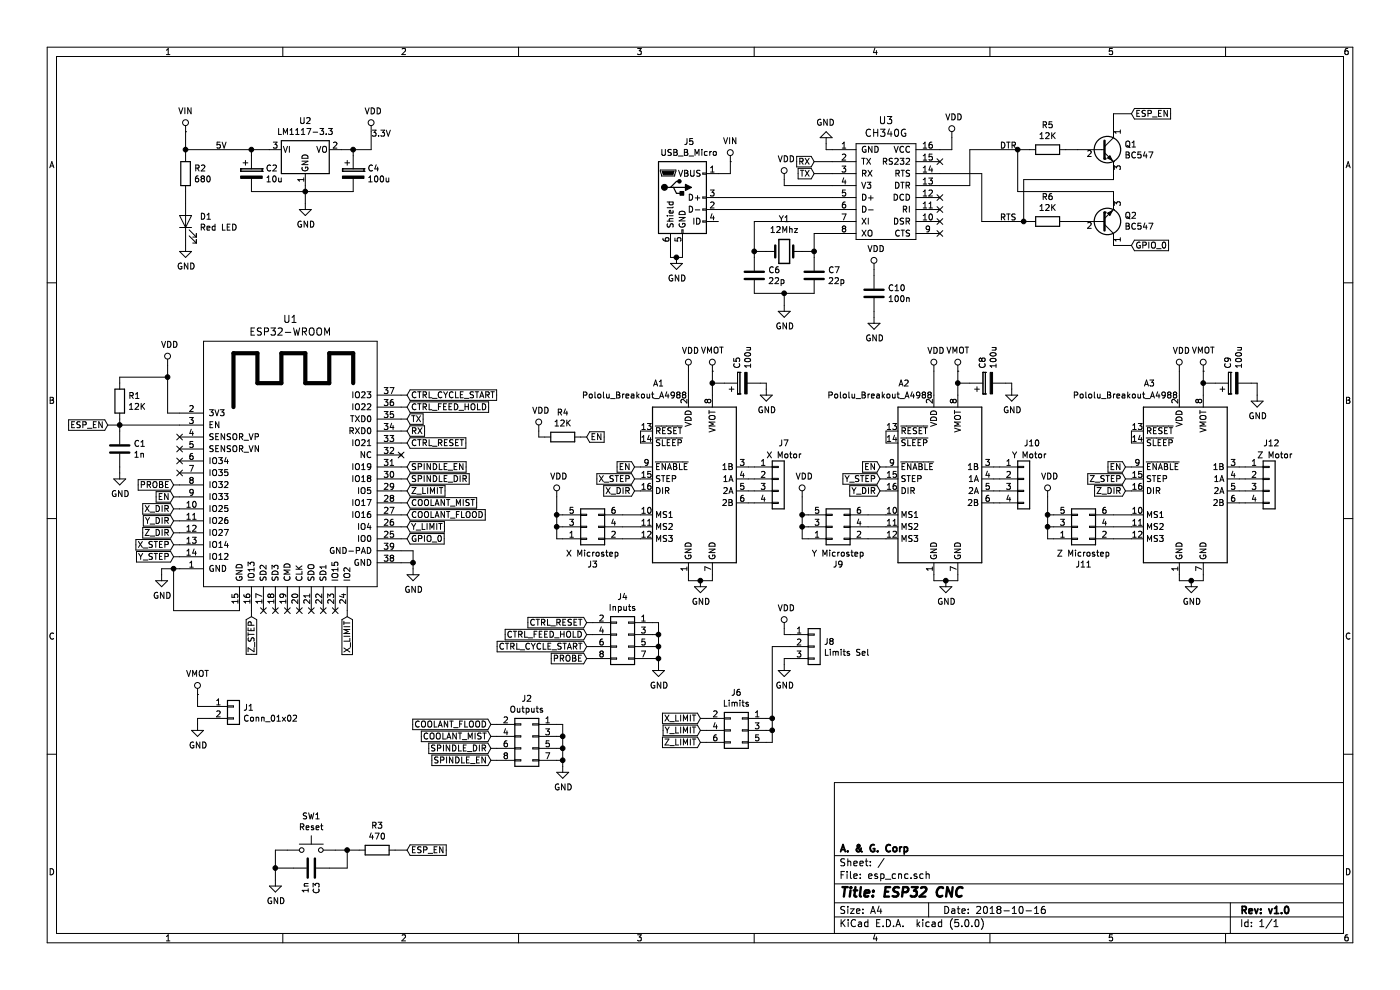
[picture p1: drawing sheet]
EESchema Schematic File Version 4
LIBS:esp_cnc-cache
EELAYER 26 0
EELAYER END
$Descr A4 11693 8268
encoding utf-8
Sheet 1 1
Title "ESP32 CNC"
Date "2018-10-16"
Rev "v1.0"
Comp "A. & G. Corp"
Comment1 ""
Comment2 ""
Comment3 ""
Comment4 ""
$EndDescr
$Comp
L ESP32:ESP32-WROOM U1
U 1 1
P 2450 4050
F 0 "U1" H 2425 5437 60  0000 C CNN
F 1 "ESP32-WROOM" H 2425 5331 60  0000 C CNN
F 2 "RF_Module:ESP32-WROOM-32_LARGE_PADS" H 2800 5400 60  0001 C CNN
F 3 "" H 2000 4500 60  0001 C CNN
	1    2450 4050
	1    0    0    -1  
$EndComp
$Comp
L Transistor_BJT:BC547 Q1
U 1 1
P 9200 1250
F 0 "Q1" H 9391 1296 50  0000 L CNN
F 1 "BC547" H 9391 1205 50  0000 L CNN
F 2 "Package_TO_SOT_THT:TO-92_Inline" H 9400 1175 50  0001 L CIN
F 3 "http://www.fairchildsemi.com/ds/BC/BC547.pdf" H 9200 1250 50  0001 L CNN
	1    9200 1250
	1    0    0    -1  
$EndComp
$Comp
L Transistor_BJT:BC547 Q2
U 1 1
P 9200 1850
F 0 "Q2" H 9391 1804 50  0000 L CNN
F 1 "BC547" H 9391 1895 50  0000 L CNN
F 2 "Package_TO_SOT_THT:TO-92_Inline" H 9400 1775 50  0001 L CIN
F 3 "http://www.fairchildsemi.com/ds/BC/BC547.pdf" H 9200 1850 50  0001 L CNN
	1    9200 1850
	1    0    0    1   
$EndComp
Wire Wire Line
	9300 1050 9300 950 
$Comp
L Device:R R5
U 1 1
P 8750 1250
F 0 "R5" V 8543 1250 50  0000 C CNN
F 1 "12K" V 8634 1250 50  0000 C CNN
F 2 "Resistor_THT:R_Axial_DIN0207_L6.3mm_D2.5mm_P10.16mm_Horizontal" V 8680 1250 50  0001 C CNN
F 3 "~" H 8750 1250 50  0001 C CNN
	1    8750 1250
	0    1    1    0   
$EndComp
$Comp
L Device:R R6
U 1 1
P 8750 1850
F 0 "R6" V 8543 1850 50  0000 C CNN
F 1 "12K" V 8634 1850 50  0000 C CNN
F 2 "Resistor_THT:R_Axial_DIN0207_L6.3mm_D2.5mm_P10.16mm_Horizontal" V 8680 1850 50  0001 C CNN
F 3 "~" H 8750 1850 50  0001 C CNN
	1    8750 1850
	0    1    1    0   
$EndComp
Wire Wire Line
	8900 1250 9000 1250
Wire Wire Line
	8600 1250 8500 1250
Wire Wire Line
	8500 1250 8500 1600
Wire Wire Line
	8500 1600 9300 1600
Wire Wire Line
	9300 1600 9300 1650
Connection ~ 8500 1250
Wire Wire Line
	9300 1450 9300 1500
Wire Wire Line
	9300 1500 8550 1500
Wire Wire Line
	8550 1500 8550 1850
Wire Wire Line
	8550 1850 8600 1850
Connection ~ 8550 1850
Text Label 8350 1850 0    50   ~ 0
RTS
Text Label 8350 1250 0    50   ~ 0
DTR
Wire Wire Line
	8900 1850 9000 1850
$Comp
L ch34x:CH340G U3
U 1 1
P 7400 1600
F 0 "U3" H 7400 2197 60  0000 C CNN
F 1 "CH340G" H 7400 2091 60  0000 C CNN
F 2 "Package_SO:SOP-16_4.4x10.4mm_P1.27mm" H 7500 1400 60  0001 C CNN
F 3 "" H 7500 1400 60  0000 C CNN
	1    7400 1600
	1    0    0    -1  
$EndComp
Wire Wire Line
	7850 1450 8200 1450
Wire Wire Line
	8200 1450 8200 1850
Wire Wire Line
	8200 1850 8550 1850
Wire Wire Line
	7850 1550 8100 1550
Wire Wire Line
	8100 1550 8100 1250
Wire Wire Line
	8100 1250 8500 1250
$Comp
L Device:Crystal Y1
U 1 1
P 6550 2100
F 0 "Y1" H 6550 1832 50  0000 C CNN
F 1 "12Mhz" H 6550 1923 50  0000 C CNN
F 2 "Crystal:Crystal_HC49-U_Vertical" H 6550 2100 50  0001 C CNN
F 3 "~" H 6550 2100 50  0001 C CNN
	1    6550 2100
	-1   0    0    1   
$EndComp
$Comp
L Device:C C6
U 1 1
P 6300 2300
F 0 "C6" H 6415 2346 50  0000 L CNN
F 1 "22p" H 6415 2255 50  0000 L CNN
F 2 "Capacitor_THT:C_Disc_D5.0mm_W2.5mm_P5.00mm" H 6338 2150 50  0001 C CNN
F 3 "~" H 6300 2300 50  0001 C CNN
	1    6300 2300
	1    0    0    -1  
$EndComp
$Comp
L Device:C C7
U 1 1
P 6800 2300
F 0 "C7" H 6915 2346 50  0000 L CNN
F 1 "22p" H 6915 2255 50  0000 L CNN
F 2 "Capacitor_THT:C_Disc_D5.0mm_W2.5mm_P5.00mm" H 6838 2150 50  0001 C CNN
F 3 "~" H 6800 2300 50  0001 C CNN
	1    6800 2300
	1    0    0    -1  
$EndComp
$Comp
L power:GND #PWR023
U 1 1
P 6550 2550
F 0 "#PWR023" H 6550 2300 50  0001 C CNN
F 1 "GND" H 6555 2377 50  0000 C CNN
F 2 "" H 6550 2550 50  0001 C CNN
F 3 "" H 6550 2550 50  0001 C CNN
	1    6550 2550
	1    0    0    -1  
$EndComp
Wire Wire Line
	6800 1950 6950 1950
Wire Wire Line
	6300 1850 6300 2100
Wire Wire Line
	6300 2450 6550 2450
Wire Wire Line
	6550 2450 6550 2550
Wire Wire Line
	6550 2450 6800 2450
Connection ~ 6550 2450
Wire Wire Line
	6800 1950 6800 2100
Wire Wire Line
	6300 1850 6950 1850
Wire Wire Line
	6300 2100 6400 2100
Connection ~ 6300 2100
Wire Wire Line
	6300 2100 6300 2150
Wire Wire Line
	6700 2100 6800 2100
Connection ~ 6800 2100
Wire Wire Line
	6800 2100 6800 2150
Text GLabel 6800 1450 0    50   Input ~ 0
TX
Text GLabel 6800 1350 0    50   Input ~ 0
RX
$Comp
L power:GND #PWR027
U 1 1
P 6900 1200
F 0 "#PWR027" H 6900 950 50  0001 C CNN
F 1 "GND" H 6905 1027 50  0000 C CNN
F 2 "" H 6900 1200 50  0001 C CNN
F 3 "" H 6900 1200 50  0001 C CNN
	1    6900 1200
	-1   0    0    1   
$EndComp
Wire Wire Line
	6900 1200 6900 1250
Wire Wire Line
	6900 1250 6950 1250
Wire Wire Line
	6000 1750 6950 1750
Wire Wire Line
	6950 1650 6000 1650
Wire Wire Line
	7850 1250 7950 1250
Wire Wire Line
	7950 1250 7950 1150
$Comp
L Regulator_Linear:LM1117-3.3 U2
U 1 1
P 2550 1250
F 0 "U2" H 2550 1492 50  0000 C CNN
F 1 "LM1117-3.3" H 2550 1401 50  0000 C CNN
F 2 "Package_TO_SOT_THT:TO-220-3_Horizontal_TabDown" H 2550 1250 50  0001 C CNN
F 3 "http://www.ti.com/lit/ds/symlink/lm1117.pdf" H 2550 1250 50  0001 C CNN
	1    2550 1250
	1    0    0    -1  
$EndComp
$Comp
L Device:CP C4
U 1 1
P 2950 1450
F 0 "C4" H 3068 1496 50  0000 L CNN
F 1 "100u" H 3068 1405 50  0000 L CNN
F 2 "Capacitor_THT:CP_Radial_D8.0mm_P3.50mm" H 2988 1300 50  0001 C CNN
F 3 "~" H 2950 1450 50  0001 C CNN
	1    2950 1450
	1    0    0    -1  
$EndComp
$Comp
L Device:CP C2
U 1 1
P 2100 1450
F 0 "C2" H 2218 1496 50  0000 L CNN
F 1 "10u" H 2218 1405 50  0000 L CNN
F 2 "Capacitor_THT:CP_Radial_D5.0mm_P2.00mm" H 2138 1300 50  0001 C CNN
F 3 "~" H 2100 1450 50  0001 C CNN
	1    2100 1450
	1    0    0    -1  
$EndComp
$Comp
L power:GND #PWR09
U 1 1
P 2550 1700
F 0 "#PWR09" H 2550 1450 50  0001 C CNN
F 1 "GND" H 2555 1527 50  0000 C CNN
F 2 "" H 2550 1700 50  0001 C CNN
F 3 "" H 2550 1700 50  0001 C CNN
	1    2550 1700
	1    0    0    -1  
$EndComp
Wire Wire Line
	2100 1250 2100 1300
Connection ~ 2100 1250
Wire Wire Line
	2100 1250 2250 1250
Wire Wire Line
	2100 1600 2550 1600
Wire Wire Line
	2550 1600 2550 1550
Wire Wire Line
	2550 1600 2550 1700
Connection ~ 2550 1600
Wire Wire Line
	2550 1600 2950 1600
Wire Wire Line
	2850 1250 2950 1250
Wire Wire Line
	2950 1250 2950 1300
Wire Wire Line
	2950 1250 3100 1250
Connection ~ 2950 1250
NoConn ~ 7850 1650
NoConn ~ 7850 1750
NoConn ~ 7850 1850
NoConn ~ 7850 1950
NoConn ~ 7850 1350
$Comp
L Driver_Motor:Pololu_Breakout_A4988 A1
U 1 1
P 5750 4000
F 0 "A1" H 5500 4800 50  0000 C CNN
F 1 "Pololu_Breakout_A4988" H 5300 4700 50  0000 C CNN
F 2 "Module:Pololu_Breakout-16_15.2x20.3mm" H 6025 3250 50  0001 L CNN
F 3 "https://www.pololu.com/product/2980/pictures" H 5850 3700 50  0001 C CNN
	1    5750 4000
	1    0    0    -1  
$EndComp
Wire Wire Line
	1400 3450 1500 3450
Text GLabel 9450 2050 2    50   Input ~ 0
GPIO_0
Wire Wire Line
	9300 950  9450 950 
Wire Wire Line
	9300 2050 9450 2050
Text GLabel 3400 4500 2    50   Input ~ 0
GPIO_0
Text GLabel 900  3550 0    50   Input ~ 0
ESP_EN
$Comp
L power:GND #PWR02
U 1 1
P 1350 4800
F 0 "#PWR02" H 1350 4550 50  0001 C CNN
F 1 "GND" H 1355 4627 50  0000 C CNN
F 2 "" H 1350 4800 50  0001 C CNN
F 3 "" H 1350 4800 50  0001 C CNN
	1    1350 4800
	1    0    0    -1  
$EndComp
Wire Wire Line
	1350 4800 1350 4750
Wire Wire Line
	1450 5100 2000 5100
$Comp
L power:GND #PWR011
U 1 1
P 3450 4750
F 0 "#PWR011" H 3450 4500 50  0001 C CNN
F 1 "GND" H 3455 4577 50  0000 C CNN
F 2 "" H 3450 4750 50  0001 C CNN
F 3 "" H 3450 4750 50  0001 C CNN
	1    3450 4750
	1    0    0    -1  
$EndComp
Wire Wire Line
	3350 4700 3450 4700
Wire Wire Line
	3450 4700 3450 4750
Wire Wire Line
	3350 4600 3450 4600
Wire Wire Line
	3450 4600 3450 4700
Connection ~ 3450 4700
NoConn ~ 3350 3800
Wire Wire Line
	6800 1350 6950 1350
Wire Wire Line
	6950 1450 6800 1450
Text GLabel 3400 3600 2    50   Input ~ 0
RX
Text GLabel 3400 3500 2    50   Input ~ 0
TX
Text GLabel 9450 950  2    50   Input ~ 0
ESP_EN
Text GLabel 5300 3900 0    50   Input ~ 0
EN
$Comp
L Driver_Motor:Pololu_Breakout_A4988 A2
U 1 1
P 7800 4000
F 0 "A2" H 7550 4800 50  0000 C CNN
F 1 "Pololu_Breakout_A4988" H 7350 4700 50  0000 C CNN
F 2 "Module:Pololu_Breakout-16_15.2x20.3mm" H 8075 3250 50  0001 L CNN
F 3 "https://www.pololu.com/product/2980/pictures" H 7900 3700 50  0001 C CNN
	1    7800 4000
	1    0    0    -1  
$EndComp
$Comp
L Driver_Motor:Pololu_Breakout_A4988 A3
U 1 1
P 9850 4000
F 0 "A3" H 9600 4800 50  0000 C CNN
F 1 "Pololu_Breakout_A4988" H 9400 4700 50  0000 C CNN
F 2 "Module:Pololu_Breakout-16_15.2x20.3mm" H 10125 3250 50  0001 L CNN
F 3 "https://www.pololu.com/product/2980/pictures" H 9950 3700 50  0001 C CNN
	1    9850 4000
	1    0    0    -1  
$EndComp
Text GLabel 7350 3900 0    50   Input ~ 0
EN
Text GLabel 9400 3900 0    50   Input ~ 0
EN
$Comp
L power:GND #PWR016
U 1 1
P 5650 2150
F 0 "#PWR016" H 5650 1900 50  0001 C CNN
F 1 "GND" H 5655 1977 50  0000 C CNN
F 2 "" H 5650 2150 50  0001 C CNN
F 3 "" H 5650 2150 50  0001 C CNN
	1    5650 2150
	1    0    0    -1  
$EndComp
Wire Wire Line
	5600 2050 5600 2150
Wire Wire Line
	5600 2150 5650 2150
Wire Wire Line
	5650 2150 5700 2150
Wire Wire Line
	5700 2150 5700 2050
Connection ~ 5650 2150
Wire Wire Line
	5350 3600 5350 3700
Wire Wire Line
	7400 3600 7400 3700
Wire Wire Line
	9450 3600 9450 3700
Wire Wire Line
	4650 4300 4700 4300
Wire Wire Line
	4700 4400 4650 4400
Wire Wire Line
	4650 4400 4650 4300
Connection ~ 4650 4300
Wire Wire Line
	4700 4500 4650 4500
Wire Wire Line
	4650 4500 4650 4400
Connection ~ 4650 4400
$Comp
L power:VDD #PWR013
U 1 1
P 4650 4150
F 0 "#PWR013" H 4650 4000 50  0001 C CNN
F 1 "VDD" H 4667 4323 50  0000 C CNN
F 2 "" H 4650 4150 50  0001 C CNN
F 3 "" H 4650 4150 50  0001 C CNN
	1    4650 4150
	1    0    0    -1  
$EndComp
$Comp
L power:VDD #PWR017
U 1 1
P 5750 3100
F 0 "#PWR017" H 5750 2950 50  0001 C CNN
F 1 "VDD" H 5767 3273 50  0000 C CNN
F 2 "" H 5750 3100 50  0001 C CNN
F 3 "" H 5750 3100 50  0001 C CNN
	1    5750 3100
	1    0    0    -1  
$EndComp
Wire Wire Line
	4650 4150 4650 4300
$Comp
L power:VDD #PWR03
U 1 1
P 1400 3050
F 0 "#PWR03" H 1400 2900 50  0001 C CNN
F 1 "VDD" H 1417 3223 50  0000 C CNN
F 2 "" H 1400 3050 50  0001 C CNN
F 3 "" H 1400 3050 50  0001 C CNN
	1    1400 3050
	1    0    0    -1  
$EndComp
$Comp
L custom:VMOT #PWR019
U 1 1
P 5950 3100
F 0 "#PWR019" H 5950 3040 50  0001 C CNN
F 1 "VMOT" H 5950 3275 50  0000 C CNN
F 2 "" H 5950 3100 50  0001 C CNN
F 3 "" H 5950 3100 50  0001 C CNN
	1    5950 3100
	1    0    0    -1  
$EndComp
Wire Wire Line
	6700 4300 6750 4300
Wire Wire Line
	6750 4400 6700 4400
Wire Wire Line
	6700 4400 6700 4300
Connection ~ 6700 4300
Wire Wire Line
	6750 4500 6700 4500
Wire Wire Line
	6700 4500 6700 4400
Connection ~ 6700 4400
$Comp
L power:VDD #PWR026
U 1 1
P 6700 4150
F 0 "#PWR026" H 6700 4000 50  0001 C CNN
F 1 "VDD" H 6717 4323 50  0000 C CNN
F 2 "" H 6700 4150 50  0001 C CNN
F 3 "" H 6700 4150 50  0001 C CNN
	1    6700 4150
	1    0    0    -1  
$EndComp
Wire Wire Line
	6700 4150 6700 4300
Wire Wire Line
	8750 4300 8800 4300
Wire Wire Line
	8800 4400 8750 4400
Wire Wire Line
	8750 4400 8750 4300
Connection ~ 8750 4300
Wire Wire Line
	8800 4500 8750 4500
Wire Wire Line
	8750 4500 8750 4400
Connection ~ 8750 4400
$Comp
L power:VDD #PWR033
U 1 1
P 8750 4150
F 0 "#PWR033" H 8750 4000 50  0001 C CNN
F 1 "VDD" H 8767 4323 50  0000 C CNN
F 2 "" H 8750 4150 50  0001 C CNN
F 3 "" H 8750 4150 50  0001 C CNN
	1    8750 4150
	1    0    0    -1  
$EndComp
Wire Wire Line
	8750 4150 8750 4300
Text GLabel 5300 4000 0    50   Input ~ 0
X_STEP
Text GLabel 5300 4100 0    50   Input ~ 0
X_DIR
Text GLabel 7350 4000 0    50   Input ~ 0
Y_STEP
Text GLabel 7350 4100 0    50   Input ~ 0
Y_DIR
Text GLabel 9400 4000 0    50   Input ~ 0
Z_STEP
Text GLabel 9400 4100 0    50   Input ~ 0
Z_DIR
Wire Wire Line
	9400 3900 9450 3900
Wire Wire Line
	9450 4000 9400 4000
Wire Wire Line
	9400 4100 9450 4100
Wire Wire Line
	7350 3900 7400 3900
Wire Wire Line
	7350 4000 7400 4000
Wire Wire Line
	7350 4100 7400 4100
Wire Wire Line
	5300 3900 5350 3900
Wire Wire Line
	5300 4000 5350 4000
Wire Wire Line
	5300 4100 5350 4100
$Comp
L Connector_Generic:Conn_01x04 J7
U 1 1
P 6500 4000
F 0 "J7" H 6500 4300 50  0000 L CNN
F 1 "X Motor" H 6400 4200 50  0000 L CNN
F 2 "Connector_PinHeader_2.54mm:PinHeader_1x04_P2.54mm_Vertical" H 6500 4000 50  0001 C CNN
F 3 "~" H 6500 4000 50  0001 C CNN
	1    6500 4000
	1    0    0    -1  
$EndComp
$Comp
L Connector_Generic:Conn_01x04 J10
U 1 1
P 8550 4000
F 0 "J10" H 8550 4300 50  0000 L CNN
F 1 "Y Motor" H 8450 4200 50  0000 L CNN
F 2 "Connector_PinHeader_2.54mm:PinHeader_1x04_P2.54mm_Vertical" H 8550 4000 50  0001 C CNN
F 3 "~" H 8550 4000 50  0001 C CNN
	1    8550 4000
	1    0    0    -1  
$EndComp
$Comp
L Connector_Generic:Conn_01x04 J12
U 1 1
P 10600 4000
F 0 "J12" H 10550 4300 50  0000 L CNN
F 1 "Z Motor" H 10500 4200 50  0000 L CNN
F 2 "Connector_PinHeader_2.54mm:PinHeader_1x04_P2.54mm_Vertical" H 10600 4000 50  0001 C CNN
F 3 "~" H 10600 4000 50  0001 C CNN
	1    10600 4000
	1    0    0    -1  
$EndComp
Wire Wire Line
	6250 3900 6300 3900
Wire Wire Line
	6300 4000 6250 4000
Wire Wire Line
	6250 4100 6300 4100
Wire Wire Line
	6250 4200 6300 4200
Wire Wire Line
	10350 3900 10400 3900
Wire Wire Line
	10400 4000 10350 4000
Wire Wire Line
	10350 4100 10400 4100
Wire Wire Line
	10400 4200 10350 4200
Wire Wire Line
	8300 3900 8350 3900
Wire Wire Line
	8350 4000 8300 4000
Wire Wire Line
	8300 4100 8350 4100
Wire Wire Line
	8350 4200 8300 4200
NoConn ~ 1500 3650
NoConn ~ 1500 3750
NoConn ~ 1500 3850
NoConn ~ 1500 3950
Text GLabel 1450 4050 0    50   Input ~ 0
PROBE
Text GLabel 1450 4150 0    50   Input ~ 0
EN
Text GLabel 1450 4550 0    50   Input ~ 0
X_STEP
Text GLabel 1450 4650 0    50   Input ~ 0
Y_STEP
Text GLabel 2100 5150 3    50   Input ~ 0
Z_STEP
Text GLabel 1450 4250 0    50   Input ~ 0
X_DIR
Text GLabel 1450 4350 0    50   Input ~ 0
Y_DIR
Text GLabel 1450 4450 0    50   Input ~ 0
Z_DIR
Wire Wire Line
	1450 4050 1500 4050
Wire Wire Line
	1500 4150 1450 4150
Wire Wire Line
	1450 4250 1500 4250
Wire Wire Line
	1500 4350 1450 4350
Wire Wire Line
	1450 4450 1500 4450
Wire Wire Line
	1500 4550 1450 4550
Wire Wire Line
	1450 4650 1500 4650
Wire Wire Line
	2100 5150 2100 5100
Text GLabel 2900 5150 3    50   Input ~ 0
X_LIMIT
Text GLabel 3400 4400 2    50   Input ~ 0
Y_LIMIT
Text GLabel 3400 4100 2    50   Input ~ 0
Z_LIMIT
Text GLabel 3400 4000 2    50   Input ~ 0
SPINDLE_DIR
Text GLabel 3400 3900 2    50   Input ~ 0
SPINDLE_EN
Text GLabel 3400 4300 2    50   Input ~ 0
COOLANT_FLOOD
Text GLabel 3400 4200 2    50   Input ~ 0
COOLANT_MIST
Text GLabel 3400 3700 2    50   Input ~ 0
CTRL_RESET
Text GLabel 3400 3400 2    50   Input ~ 0
CTRL_FEED_HOLD
Text GLabel 3400 3300 2    50   Input ~ 0
CTRL_CYCLE_START
Wire Wire Line
	3350 3300 3400 3300
Wire Wire Line
	3400 3400 3350 3400
Wire Wire Line
	3350 3500 3400 3500
Wire Wire Line
	3400 3600 3350 3600
Wire Wire Line
	3350 3700 3400 3700
Wire Wire Line
	3400 3900 3350 3900
Wire Wire Line
	3350 4000 3400 4000
Wire Wire Line
	3400 4100 3350 4100
Wire Wire Line
	3350 4200 3400 4200
Wire Wire Line
	3400 4300 3350 4300
Wire Wire Line
	3350 4400 3400 4400
Wire Wire Line
	3400 4500 3350 4500
NoConn ~ 2200 5100
NoConn ~ 2300 5100
NoConn ~ 2400 5100
NoConn ~ 2500 5100
NoConn ~ 2600 5100
NoConn ~ 2700 5100
Wire Wire Line
	2900 5150 2900 5100
$Comp
L power:VDD #PWR010
U 1 1
P 3100 1100
F 0 "#PWR010" H 3100 950 50  0001 C CNN
F 1 "VDD" H 3117 1273 50  0000 C CNN
F 2 "" H 3100 1100 50  0001 C CNN
F 3 "" H 3100 1100 50  0001 C CNN
	1    3100 1100
	1    0    0    -1  
$EndComp
Wire Wire Line
	3100 1100 3100 1250
Wire Wire Line
	1450 4750 1500 4750
Wire Wire Line
	1350 4750 1450 4750
Connection ~ 1450 4750
Wire Wire Line
	1450 4750 1450 5100
Wire Wire Line
	6000 1450 6100 1450
Text GLabel 4900 5200 0    50   Input ~ 0
CTRL_RESET
Text GLabel 4900 5300 0    50   Input ~ 0
CTRL_FEED_HOLD
Text GLabel 4900 5400 0    50   Input ~ 0
CTRL_CYCLE_START
$Comp
L custom:VIN #PWR04
U 1 1
P 1550 1100
F 0 "#PWR04" H 1700 1050 50  0001 C CNN
F 1 "VIN" H 1549 1274 50  0000 C CNN
F 2 "" H 1550 1100 50  0001 C CNN
F 3 "" H 1550 1100 50  0001 C CNN
	1    1550 1100
	1    0    0    -1  
$EndComp
Text GLabel 4900 3650 2    50   Input ~ 0
EN
$Comp
L power:VDD #PWR012
U 1 1
P 4500 3600
F 0 "#PWR012" H 4500 3450 50  0001 C CNN
F 1 "VDD" H 4517 3773 50  0000 C CNN
F 2 "" H 4500 3600 50  0001 C CNN
F 3 "" H 4500 3600 50  0001 C CNN
	1    4500 3600
	1    0    0    -1  
$EndComp
$Comp
L Device:R R4
U 1 1
P 4700 3650
F 0 "R4" V 4493 3650 50  0000 C CNN
F 1 "12K" V 4584 3650 50  0000 C CNN
F 2 "Resistor_THT:R_Axial_DIN0207_L6.3mm_D2.5mm_P10.16mm_Horizontal" V 4630 3650 50  0001 C CNN
F 3 "~" H 4700 3650 50  0001 C CNN
	1    4700 3650
	0    1    1    0   
$EndComp
Wire Wire Line
	4500 3600 4500 3650
Wire Wire Line
	4500 3650 4550 3650
Wire Wire Line
	4850 3650 4900 3650
Text GLabel 4100 6250 0    50   Input ~ 0
SPINDLE_DIR
Text GLabel 4100 6350 0    50   Input ~ 0
SPINDLE_EN
Text GLabel 4100 6150 0    50   Input ~ 0
COOLANT_MIST
Text GLabel 4100 6050 0    50   Input ~ 0
COOLANT_FLOOD
$Comp
L power:GND #PWR014
U 1 1
P 4700 6400
F 0 "#PWR014" H 4700 6150 50  0001 C CNN
F 1 "GND" H 4705 6227 50  0000 C CNN
F 2 "" H 4700 6400 50  0001 C CNN
F 3 "" H 4700 6400 50  0001 C CNN
	1    4700 6400
	1    0    0    -1  
$EndComp
Text GLabel 4900 5500 0    50   Input ~ 0
PROBE
$Comp
L power:GND #PWR015
U 1 1
P 5500 5550
F 0 "#PWR015" H 5500 5300 50  0001 C CNN
F 1 "GND" H 5505 5377 50  0000 C CNN
F 2 "" H 5500 5550 50  0001 C CNN
F 3 "" H 5500 5550 50  0001 C CNN
	1    5500 5550
	1    0    0    -1  
$EndComp
$Comp
L Device:R R1
U 1 1
P 1000 3350
F 0 "R1" H 1070 3396 50  0000 L CNN
F 1 "12K" H 1070 3305 50  0000 L CNN
F 2 "Resistor_THT:R_Axial_DIN0207_L6.3mm_D2.5mm_P10.16mm_Horizontal" V 930 3350 50  0001 C CNN
F 3 "~" H 1000 3350 50  0001 C CNN
	1    1000 3350
	1    0    0    -1  
$EndComp
$Comp
L Device:C C1
U 1 1
P 1000 3750
F 0 "C1" H 1115 3796 50  0000 L CNN
F 1 "1n" H 1115 3705 50  0000 L CNN
F 2 "Capacitor_THT:C_Disc_D5.0mm_W2.5mm_P5.00mm" H 1038 3600 50  0001 C CNN
F 3 "~" H 1000 3750 50  0001 C CNN
	1    1000 3750
	1    0    0    -1  
$EndComp
$Comp
L power:GND #PWR01
U 1 1
P 1000 3950
F 0 "#PWR01" H 1000 3700 50  0001 C CNN
F 1 "GND" H 1005 3777 50  0000 C CNN
F 2 "" H 1000 3950 50  0001 C CNN
F 3 "" H 1000 3950 50  0001 C CNN
	1    1000 3950
	1    0    0    -1  
$EndComp
Wire Wire Line
	1000 3200 1000 3150
Wire Wire Line
	1000 3150 1400 3150
Wire Wire Line
	1400 3150 1400 3050
Wire Wire Line
	1400 3150 1400 3450
Connection ~ 1400 3150
Wire Wire Line
	900  3550 1000 3550
Wire Wire Line
	1000 3500 1000 3550
Connection ~ 1000 3550
Wire Wire Line
	1000 3550 1500 3550
Wire Wire Line
	1000 3550 1000 3600
Wire Wire Line
	1000 3950 1000 3900
Wire Wire Line
	4650 6350 4700 6350
Wire Wire Line
	4700 6350 4700 6400
Wire Wire Line
	4700 6350 4700 6250
Wire Wire Line
	4700 6050 4650 6050
Connection ~ 4700 6350
Wire Wire Line
	4650 6150 4700 6150
Connection ~ 4700 6150
Wire Wire Line
	4700 6150 4700 6050
Wire Wire Line
	4650 6250 4700 6250
Connection ~ 4700 6250
Wire Wire Line
	4700 6250 4700 6150
Wire Wire Line
	4900 5200 4950 5200
Wire Wire Line
	4950 5300 4900 5300
Wire Wire Line
	4900 5400 4950 5400
Wire Wire Line
	4900 5500 4950 5500
Wire Wire Line
	5500 5550 5500 5500
Wire Wire Line
	5500 5200 5450 5200
Wire Wire Line
	5450 5300 5500 5300
Connection ~ 5500 5300
Wire Wire Line
	5500 5300 5500 5200
Wire Wire Line
	5450 5400 5500 5400
Connection ~ 5500 5400
Wire Wire Line
	5500 5400 5500 5300
Wire Wire Line
	5450 5500 5500 5500
Connection ~ 5500 5500
Wire Wire Line
	5500 5500 5500 5400
$Comp
L Device:CP C5
U 1 1
P 6200 3200
F 0 "C5" H 6318 3246 50  0000 L CNN
F 1 "100u" H 6318 3155 50  0000 L CNN
F 2 "Capacitor_THT:CP_Radial_D8.0mm_P3.50mm" H 6238 3050 50  0001 C CNN
F 3 "~" H 6200 3200 50  0001 C CNN
	1    6200 3200
	0    -1   -1   0   
$EndComp
$Comp
L Device:CP C8
U 1 1
P 8250 3200
F 0 "C8" H 8368 3246 50  0000 L CNN
F 1 "100u" H 8368 3155 50  0000 L CNN
F 2 "Capacitor_THT:CP_Radial_D8.0mm_P3.50mm" H 8288 3050 50  0001 C CNN
F 3 "~" H 8250 3200 50  0001 C CNN
	1    8250 3200
	0    -1   -1   0   
$EndComp
$Comp
L Device:CP C9
U 1 1
P 10300 3200
F 0 "C9" H 10418 3246 50  0000 L CNN
F 1 "100u" H 10418 3155 50  0000 L CNN
F 2 "Capacitor_THT:CP_Radial_D8.0mm_P3.50mm" H 10338 3050 50  0001 C CNN
F 3 "~" H 10300 3200 50  0001 C CNN
	1    10300 3200
	0    -1   -1   0   
$EndComp
Wire Wire Line
	5750 3100 5750 3300
Wire Wire Line
	5950 3100 5950 3200
Wire Wire Line
	5950 3200 6050 3200
Connection ~ 5950 3200
Wire Wire Line
	5950 3200 5950 3300
$Comp
L power:GND #PWR018
U 1 1
P 5850 4850
F 0 "#PWR018" H 5850 4600 50  0001 C CNN
F 1 "GND" H 5855 4677 50  0000 C CNN
F 2 "" H 5850 4850 50  0001 C CNN
F 3 "" H 5850 4850 50  0001 C CNN
	1    5850 4850
	1    0    0    -1  
$EndComp
$Comp
L power:GND #PWR029
U 1 1
P 7900 4850
F 0 "#PWR029" H 7900 4600 50  0001 C CNN
F 1 "GND" H 7905 4677 50  0000 C CNN
F 2 "" H 7900 4850 50  0001 C CNN
F 3 "" H 7900 4850 50  0001 C CNN
	1    7900 4850
	1    0    0    -1  
$EndComp
$Comp
L power:GND #PWR035
U 1 1
P 9950 4850
F 0 "#PWR035" H 9950 4600 50  0001 C CNN
F 1 "GND" H 9955 4677 50  0000 C CNN
F 2 "" H 9950 4850 50  0001 C CNN
F 3 "" H 9950 4850 50  0001 C CNN
	1    9950 4850
	1    0    0    -1  
$EndComp
Wire Wire Line
	5750 4800 5750 4850
Wire Wire Line
	5750 4850 5850 4850
Wire Wire Line
	5850 4850 5950 4850
Wire Wire Line
	5950 4850 5950 4800
Connection ~ 5850 4850
Wire Wire Line
	7800 4800 7800 4850
Wire Wire Line
	7800 4850 7900 4850
Wire Wire Line
	7900 4850 8000 4850
Wire Wire Line
	8000 4850 8000 4800
Connection ~ 7900 4850
Wire Wire Line
	9850 4800 9850 4850
Wire Wire Line
	9850 4850 9950 4850
Wire Wire Line
	9950 4850 10050 4850
Wire Wire Line
	10050 4850 10050 4800
Connection ~ 9950 4850
$Comp
L power:VDD #PWR028
U 1 1
P 7800 3100
F 0 "#PWR028" H 7800 2950 50  0001 C CNN
F 1 "VDD" H 7817 3273 50  0000 C CNN
F 2 "" H 7800 3100 50  0001 C CNN
F 3 "" H 7800 3100 50  0001 C CNN
	1    7800 3100
	1    0    0    -1  
$EndComp
$Comp
L custom:VMOT #PWR031
U 1 1
P 8000 3100
F 0 "#PWR031" H 8000 3040 50  0001 C CNN
F 1 "VMOT" H 8000 3275 50  0000 C CNN
F 2 "" H 8000 3100 50  0001 C CNN
F 3 "" H 8000 3100 50  0001 C CNN
	1    8000 3100
	1    0    0    -1  
$EndComp
$Comp
L power:VDD #PWR034
U 1 1
P 9850 3100
F 0 "#PWR034" H 9850 2950 50  0001 C CNN
F 1 "VDD" H 9867 3273 50  0000 C CNN
F 2 "" H 9850 3100 50  0001 C CNN
F 3 "" H 9850 3100 50  0001 C CNN
	1    9850 3100
	1    0    0    -1  
$EndComp
$Comp
L custom:VMOT #PWR036
U 1 1
P 10050 3100
F 0 "#PWR036" H 10050 3040 50  0001 C CNN
F 1 "VMOT" H 10050 3275 50  0000 C CNN
F 2 "" H 10050 3100 50  0001 C CNN
F 3 "" H 10050 3100 50  0001 C CNN
	1    10050 3100
	1    0    0    -1  
$EndComp
$Comp
L power:GND #PWR021
U 1 1
P 6400 3250
F 0 "#PWR021" H 6400 3000 50  0001 C CNN
F 1 "GND" H 6405 3077 50  0000 C CNN
F 2 "" H 6400 3250 50  0001 C CNN
F 3 "" H 6400 3250 50  0001 C CNN
	1    6400 3250
	1    0    0    -1  
$EndComp
$Comp
L power:GND #PWR032
U 1 1
P 8450 3250
F 0 "#PWR032" H 8450 3000 50  0001 C CNN
F 1 "GND" H 8455 3077 50  0000 C CNN
F 2 "" H 8450 3250 50  0001 C CNN
F 3 "" H 8450 3250 50  0001 C CNN
	1    8450 3250
	1    0    0    -1  
$EndComp
$Comp
L power:GND #PWR037
U 1 1
P 10500 3300
F 0 "#PWR037" H 10500 3050 50  0001 C CNN
F 1 "GND" H 10505 3127 50  0000 C CNN
F 2 "" H 10500 3300 50  0001 C CNN
F 3 "" H 10500 3300 50  0001 C CNN
	1    10500 3300
	1    0    0    -1  
$EndComp
Wire Wire Line
	7800 3100 7800 3300
Wire Wire Line
	8000 3100 8000 3200
Wire Wire Line
	8000 3200 8100 3200
Connection ~ 8000 3200
Wire Wire Line
	8000 3200 8000 3300
Wire Wire Line
	8400 3200 8450 3200
Wire Wire Line
	8450 3200 8450 3250
Wire Wire Line
	9850 3100 9850 3300
Wire Wire Line
	10050 3300 10050 3200
Wire Wire Line
	10050 3200 10150 3200
Connection ~ 10050 3200
Wire Wire Line
	10050 3200 10050 3100
Wire Wire Line
	10450 3200 10500 3200
Wire Wire Line
	10500 3200 10500 3300
$Comp
L Connector_Generic:Conn_01x03 J8
U 1 1
P 6800 5400
F 0 "J8" H 6880 5442 50  0000 L CNN
F 1 "Limits Sel" H 6880 5351 50  0000 L CNN
F 2 "Connector_PinHeader_2.54mm:PinHeader_1x03_P2.54mm_Vertical" H 6800 5400 50  0001 C CNN
F 3 "~" H 6800 5400 50  0001 C CNN
	1    6800 5400
	1    0    0    -1  
$EndComp
$Comp
L power:GND #PWR025
U 1 1
P 6550 5550
F 0 "#PWR025" H 6550 5300 50  0001 C CNN
F 1 "GND" H 6555 5377 50  0000 C CNN
F 2 "" H 6550 5550 50  0001 C CNN
F 3 "" H 6550 5550 50  0001 C CNN
	1    6550 5550
	1    0    0    -1  
$EndComp
$Comp
L power:VDD #PWR024
U 1 1
P 6550 5250
F 0 "#PWR024" H 6550 5100 50  0001 C CNN
F 1 "VDD" H 6567 5423 50  0000 C CNN
F 2 "" H 6550 5250 50  0001 C CNN
F 3 "" H 6550 5250 50  0001 C CNN
	1    6550 5250
	1    0    0    -1  
$EndComp
Text GLabel 5850 6000 0    50   Input ~ 0
X_LIMIT
Text GLabel 5850 6200 0    50   Input ~ 0
Z_LIMIT
Text GLabel 5850 6100 0    50   Input ~ 0
Y_LIMIT
Wire Wire Line
	5900 6000 5850 6000
Wire Wire Line
	5850 6100 5900 6100
Wire Wire Line
	5850 6200 5900 6200
Wire Wire Line
	6550 5250 6550 5300
Wire Wire Line
	6550 5300 6600 5300
Wire Wire Line
	6550 5550 6550 5500
Wire Wire Line
	6550 5500 6600 5500
Wire Wire Line
	6600 5400 6450 5400
Wire Wire Line
	6450 5400 6450 6000
Wire Wire Line
	6450 6000 6400 6000
Wire Wire Line
	6450 6000 6450 6100
Wire Wire Line
	6450 6100 6400 6100
Connection ~ 6450 6000
Wire Wire Line
	6450 6100 6450 6200
Wire Wire Line
	6450 6200 6400 6200
Connection ~ 6450 6100
$Comp
L power:VDD #PWR030
U 1 1
P 7950 1150
F 0 "#PWR030" H 7950 1000 50  0001 C CNN
F 1 "VDD" H 7967 1323 50  0000 C CNN
F 2 "" H 7950 1150 50  0001 C CNN
F 3 "" H 7950 1150 50  0001 C CNN
	1    7950 1150
	1    0    0    -1  
$EndComp
$Comp
L power:VDD #PWR022
U 1 1
P 6550 1500
F 0 "#PWR022" H 6550 1350 50  0001 C CNN
F 1 "VDD" H 6567 1673 50  0000 C CNN
F 2 "" H 6550 1500 50  0001 C CNN
F 3 "" H 6550 1500 50  0001 C CNN
	1    6550 1500
	1    0    0    -1  
$EndComp
Wire Wire Line
	6550 1500 6550 1550
Wire Wire Line
	6550 1550 6950 1550
$Comp
L Connector_Generic:Conn_01x02 J1
U 1 1
P 1950 5900
F 0 "J1" H 2030 5892 50  0000 L CNN
F 1 "Conn_01x02" H 2030 5801 50  0000 L CNN
F 2 "TerminalBlock:TerminalBlock_bornier-2_P5.08mm" H 1950 5900 50  0001 C CNN
F 3 "~" H 1950 5900 50  0001 C CNN
	1    1950 5900
	1    0    0    -1  
$EndComp
$Comp
L power:GND #PWR07
U 1 1
P 1650 6050
F 0 "#PWR07" H 1650 5800 50  0001 C CNN
F 1 "GND" H 1655 5877 50  0000 C CNN
F 2 "" H 1650 6050 50  0001 C CNN
F 3 "" H 1650 6050 50  0001 C CNN
	1    1650 6050
	1    0    0    -1  
$EndComp
Wire Wire Line
	1650 6050 1650 6000
$Comp
L custom:VIN #PWR020
U 1 1
P 6100 1350
F 0 "#PWR020" H 6250 1300 50  0001 C CNN
F 1 "VIN" H 6099 1524 50  0000 C CNN
F 2 "" H 6100 1350 50  0001 C CNN
F 3 "" H 6100 1350 50  0001 C CNN
	1    6100 1350
	1    0    0    -1  
$EndComp
Wire Wire Line
	6100 1350 6100 1450
Text Label 1800 1250 0    50   ~ 0
5V
Text Label 3100 1150 0    50   ~ 0
3.3V
$Comp
L Switch:SW_Push SW1
U 1 1
P 2600 7100
F 0 "SW1" H 2600 7385 50  0000 C CNN
F 1 "Reset" H 2600 7294 50  0000 C CNN
F 2 "Button_Switch_THT:SW_PUSH_6mm" H 2600 7300 50  0001 C CNN
F 3 "" H 2600 7300 50  0001 C CNN
	1    2600 7100
	1    0    0    -1  
$EndComp
$Comp
L Device:C C3
U 1 1
P 2600 7250
F 0 "C3" H 2715 7296 50  0000 L CNN
F 1 "1n" H 2715 7205 50  0000 L CNN
F 2 "Capacitor_THT:C_Disc_D5.0mm_W2.5mm_P5.00mm" H 2638 7100 50  0001 C CNN
F 3 "~" H 2600 7250 50  0001 C CNN
	1    2600 7250
	0    1    1    0   
$EndComp
$Comp
L power:GND #PWR08
U 1 1
P 2300 7350
F 0 "#PWR08" H 2300 7100 50  0001 C CNN
F 1 "GND" H 2305 7177 50  0000 C CNN
F 2 "" H 2300 7350 50  0001 C CNN
F 3 "" H 2300 7350 50  0001 C CNN
	1    2300 7350
	1    0    0    -1  
$EndComp
$Comp
L Device:R R3
U 1 1
P 3150 7100
F 0 "R3" V 2943 7100 50  0000 C CNN
F 1 "470" V 3034 7100 50  0000 C CNN
F 2 "Resistor_THT:R_Axial_DIN0207_L6.3mm_D2.5mm_P10.16mm_Horizontal" V 3080 7100 50  0001 C CNN
F 3 "~" H 3150 7100 50  0001 C CNN
	1    3150 7100
	0    1    1    0   
$EndComp
Text GLabel 3400 7100 2    50   Input ~ 0
ESP_EN
Wire Wire Line
	2300 7350 2300 7250
Wire Wire Line
	2300 7100 2400 7100
Wire Wire Line
	2300 7250 2450 7250
Connection ~ 2300 7250
Wire Wire Line
	2300 7250 2300 7100
Wire Wire Line
	2800 7100 2900 7100
Wire Wire Line
	2750 7250 2900 7250
Wire Wire Line
	2900 7250 2900 7100
Connection ~ 2900 7100
Wire Wire Line
	2900 7100 3000 7100
Wire Wire Line
	3300 7100 3400 7100
$Comp
L Device:R R2
U 1 1
P 1550 1450
F 0 "R2" H 1620 1496 50  0000 L CNN
F 1 "680" H 1620 1405 50  0000 L CNN
F 2 "Resistor_THT:R_Axial_DIN0207_L6.3mm_D2.5mm_P10.16mm_Horizontal" V 1480 1450 50  0001 C CNN
F 3 "~" H 1550 1450 50  0001 C CNN
	1    1550 1450
	1    0    0    -1  
$EndComp
$Comp
L Device:LED D1
U 1 1
P 1550 1850
F 0 "D1" V 1588 1733 50  0000 R CNN
F 1 "Red LED" V 1497 1733 50  0000 R CNN
F 2 "LED_THT:LED_D3.0mm" H 1550 1850 50  0001 C CNN
F 3 "~" H 1550 1850 50  0001 C CNN
	1    1550 1850
	0    -1   -1   0   
$EndComp
Wire Wire Line
	1550 1100 1550 1250
Wire Wire Line
	1550 1250 2100 1250
Connection ~ 1550 1250
Wire Wire Line
	1550 1250 1550 1300
Wire Wire Line
	1550 1600 1550 1700
$Comp
L power:GND #PWR05
U 1 1
P 1550 2050
F 0 "#PWR05" H 1550 1800 50  0001 C CNN
F 1 "GND" H 1555 1877 50  0000 C CNN
F 2 "" H 1550 2050 50  0001 C CNN
F 3 "" H 1550 2050 50  0001 C CNN
	1    1550 2050
	1    0    0    -1  
$EndComp
Wire Wire Line
	1550 2000 1550 2050
Wire Wire Line
	6350 3200 6400 3200
Wire Wire Line
	6400 3200 6400 3250
$Comp
L Connector_Generic:Conn_02x04_Odd_Even J2
U 1 1
P 4450 6150
F 0 "J2" H 4500 6467 50  0000 C CNN
F 1 "Outputs" H 4500 6376 50  0000 C CNN
F 2 "Connector_PinHeader_2.54mm:PinHeader_2x04_P2.54mm_Vertical" H 4450 6150 50  0001 C CNN
F 3 "~" H 4450 6150 50  0001 C CNN
	1    4450 6150
	-1   0    0    -1  
$EndComp
$Comp
L Connector_Generic:Conn_02x04_Odd_Even J4
U 1 1
P 5250 5300
F 0 "J4" H 5300 5617 50  0000 C CNN
F 1 "Inputs" H 5300 5526 50  0000 C CNN
F 2 "Connector_PinHeader_2.54mm:PinHeader_2x04_P2.54mm_Vertical" H 5250 5300 50  0001 C CNN
F 3 "~" H 5250 5300 50  0001 C CNN
	1    5250 5300
	-1   0    0    -1  
$EndComp
$Comp
L Connector_Generic:Conn_02x03_Odd_Even J6
U 1 1
P 6200 6100
F 0 "J6" H 6250 6417 50  0000 C CNN
F 1 "Limits" H 6250 6326 50  0000 C CNN
F 2 "Connector_PinHeader_2.54mm:PinHeader_2x03_P2.54mm_Vertical" H 6200 6100 50  0001 C CNN
F 3 "~" H 6200 6100 50  0001 C CNN
	1    6200 6100
	-1   0    0    -1  
$EndComp
$Comp
L Connector_Generic:Conn_02x03_Odd_Even J3
U 1 1
P 4900 4400
F 0 "J3" H 4950 4717 50  0000 C CNN
F 1 "X Microstep" H 4950 4626 50  0000 C CNN
F 2 "Connector_PinHeader_2.54mm:PinHeader_2x03_P2.54mm_Vertical" H 4900 4400 50  0001 C CNN
F 3 "~" H 4900 4400 50  0001 C CNN
	1    4900 4400
	1    0    0    1   
$EndComp
$Comp
L Connector_Generic:Conn_02x03_Odd_Even J9
U 1 1
P 6950 4400
F 0 "J9" H 7000 4717 50  0000 C CNN
F 1 "Y Microstep" H 7000 4626 50  0000 C CNN
F 2 "Connector_PinHeader_2.54mm:PinHeader_2x03_P2.54mm_Vertical" H 6950 4400 50  0001 C CNN
F 3 "~" H 6950 4400 50  0001 C CNN
	1    6950 4400
	1    0    0    1   
$EndComp
$Comp
L Connector_Generic:Conn_02x03_Odd_Even J11
U 1 1
P 9000 4400
F 0 "J11" H 9050 4717 50  0000 C CNN
F 1 "Z Microstep" H 9050 4626 50  0000 C CNN
F 2 "Connector_PinHeader_2.54mm:PinHeader_2x03_P2.54mm_Vertical" H 9000 4400 50  0001 C CNN
F 3 "~" H 9000 4400 50  0001 C CNN
	1    9000 4400
	1    0    0    1   
$EndComp
NoConn ~ 2800 5100
Wire Wire Line
	4100 6050 4150 6050
Wire Wire Line
	4150 6150 4100 6150
Wire Wire Line
	4100 6250 4150 6250
Wire Wire Line
	4150 6350 4100 6350
$Comp
L custom:VMOT #PWR0101
U 1 1
P 1650 5800
F 0 "#PWR0101" H 1650 5740 50  0001 C CNN
F 1 "VMOT" H 1650 5975 50  0000 C CNN
F 2 "" H 1650 5800 50  0001 C CNN
F 3 "" H 1650 5800 50  0001 C CNN
	1    1650 5800
	1    0    0    -1  
$EndComp
Wire Wire Line
	1650 5800 1650 5900
Wire Wire Line
	1650 5900 1750 5900
Wire Wire Line
	1750 6000 1650 6000
Wire Wire Line
	5200 4300 5350 4300
Wire Wire Line
	5200 4400 5350 4400
Wire Wire Line
	5200 4500 5350 4500
Wire Wire Line
	7250 4300 7400 4300
Wire Wire Line
	7250 4400 7400 4400
Wire Wire Line
	7250 4500 7400 4500
Wire Wire Line
	9300 4300 9450 4300
Wire Wire Line
	9300 4400 9450 4400
Wire Wire Line
	9300 4500 9450 4500
$Comp
L Connector:USB_B_Micro J5
U 1 1
P 5700 1650
F 0 "J5" H 5755 2117 50  0000 C CNN
F 1 "USB_B_Micro" H 5755 2026 50  0000 C CNN
F 2 "custom:micro_usb_breakout" H 5850 1600 50  0001 C CNN
F 3 "~" H 5850 1600 50  0001 C CNN
	1    5700 1650
	1    0    0    -1  
$EndComp
$Comp
L power:VDD #PWR06
U 1 1
P 7300 2250
F 0 "#PWR06" H 7300 2100 50  0001 C CNN
F 1 "VDD" H 7317 2423 50  0000 C CNN
F 2 "" H 7300 2250 50  0001 C CNN
F 3 "" H 7300 2250 50  0001 C CNN
	1    7300 2250
	1    0    0    -1  
$EndComp
$Comp
L power:GND #PWR038
U 1 1
P 7300 2650
F 0 "#PWR038" H 7300 2400 50  0001 C CNN
F 1 "GND" H 7305 2477 50  0000 C CNN
F 2 "" H 7300 2650 50  0001 C CNN
F 3 "" H 7300 2650 50  0001 C CNN
	1    7300 2650
	1    0    0    -1  
$EndComp
$Comp
L Device:C C10
U 1 1
P 7300 2450
F 0 "C10" H 7415 2496 50  0000 L CNN
F 1 "100n" H 7415 2405 50  0000 L CNN
F 2 "Capacitor_THT:C_Disc_D5.0mm_W2.5mm_P5.00mm" H 7338 2300 50  0001 C CNN
F 3 "~" H 7300 2450 50  0001 C CNN
	1    7300 2450
	1    0    0    -1  
$EndComp
Wire Wire Line
	7300 2250 7300 2300
Wire Wire Line
	7300 2600 7300 2650
$EndSCHEMATC
